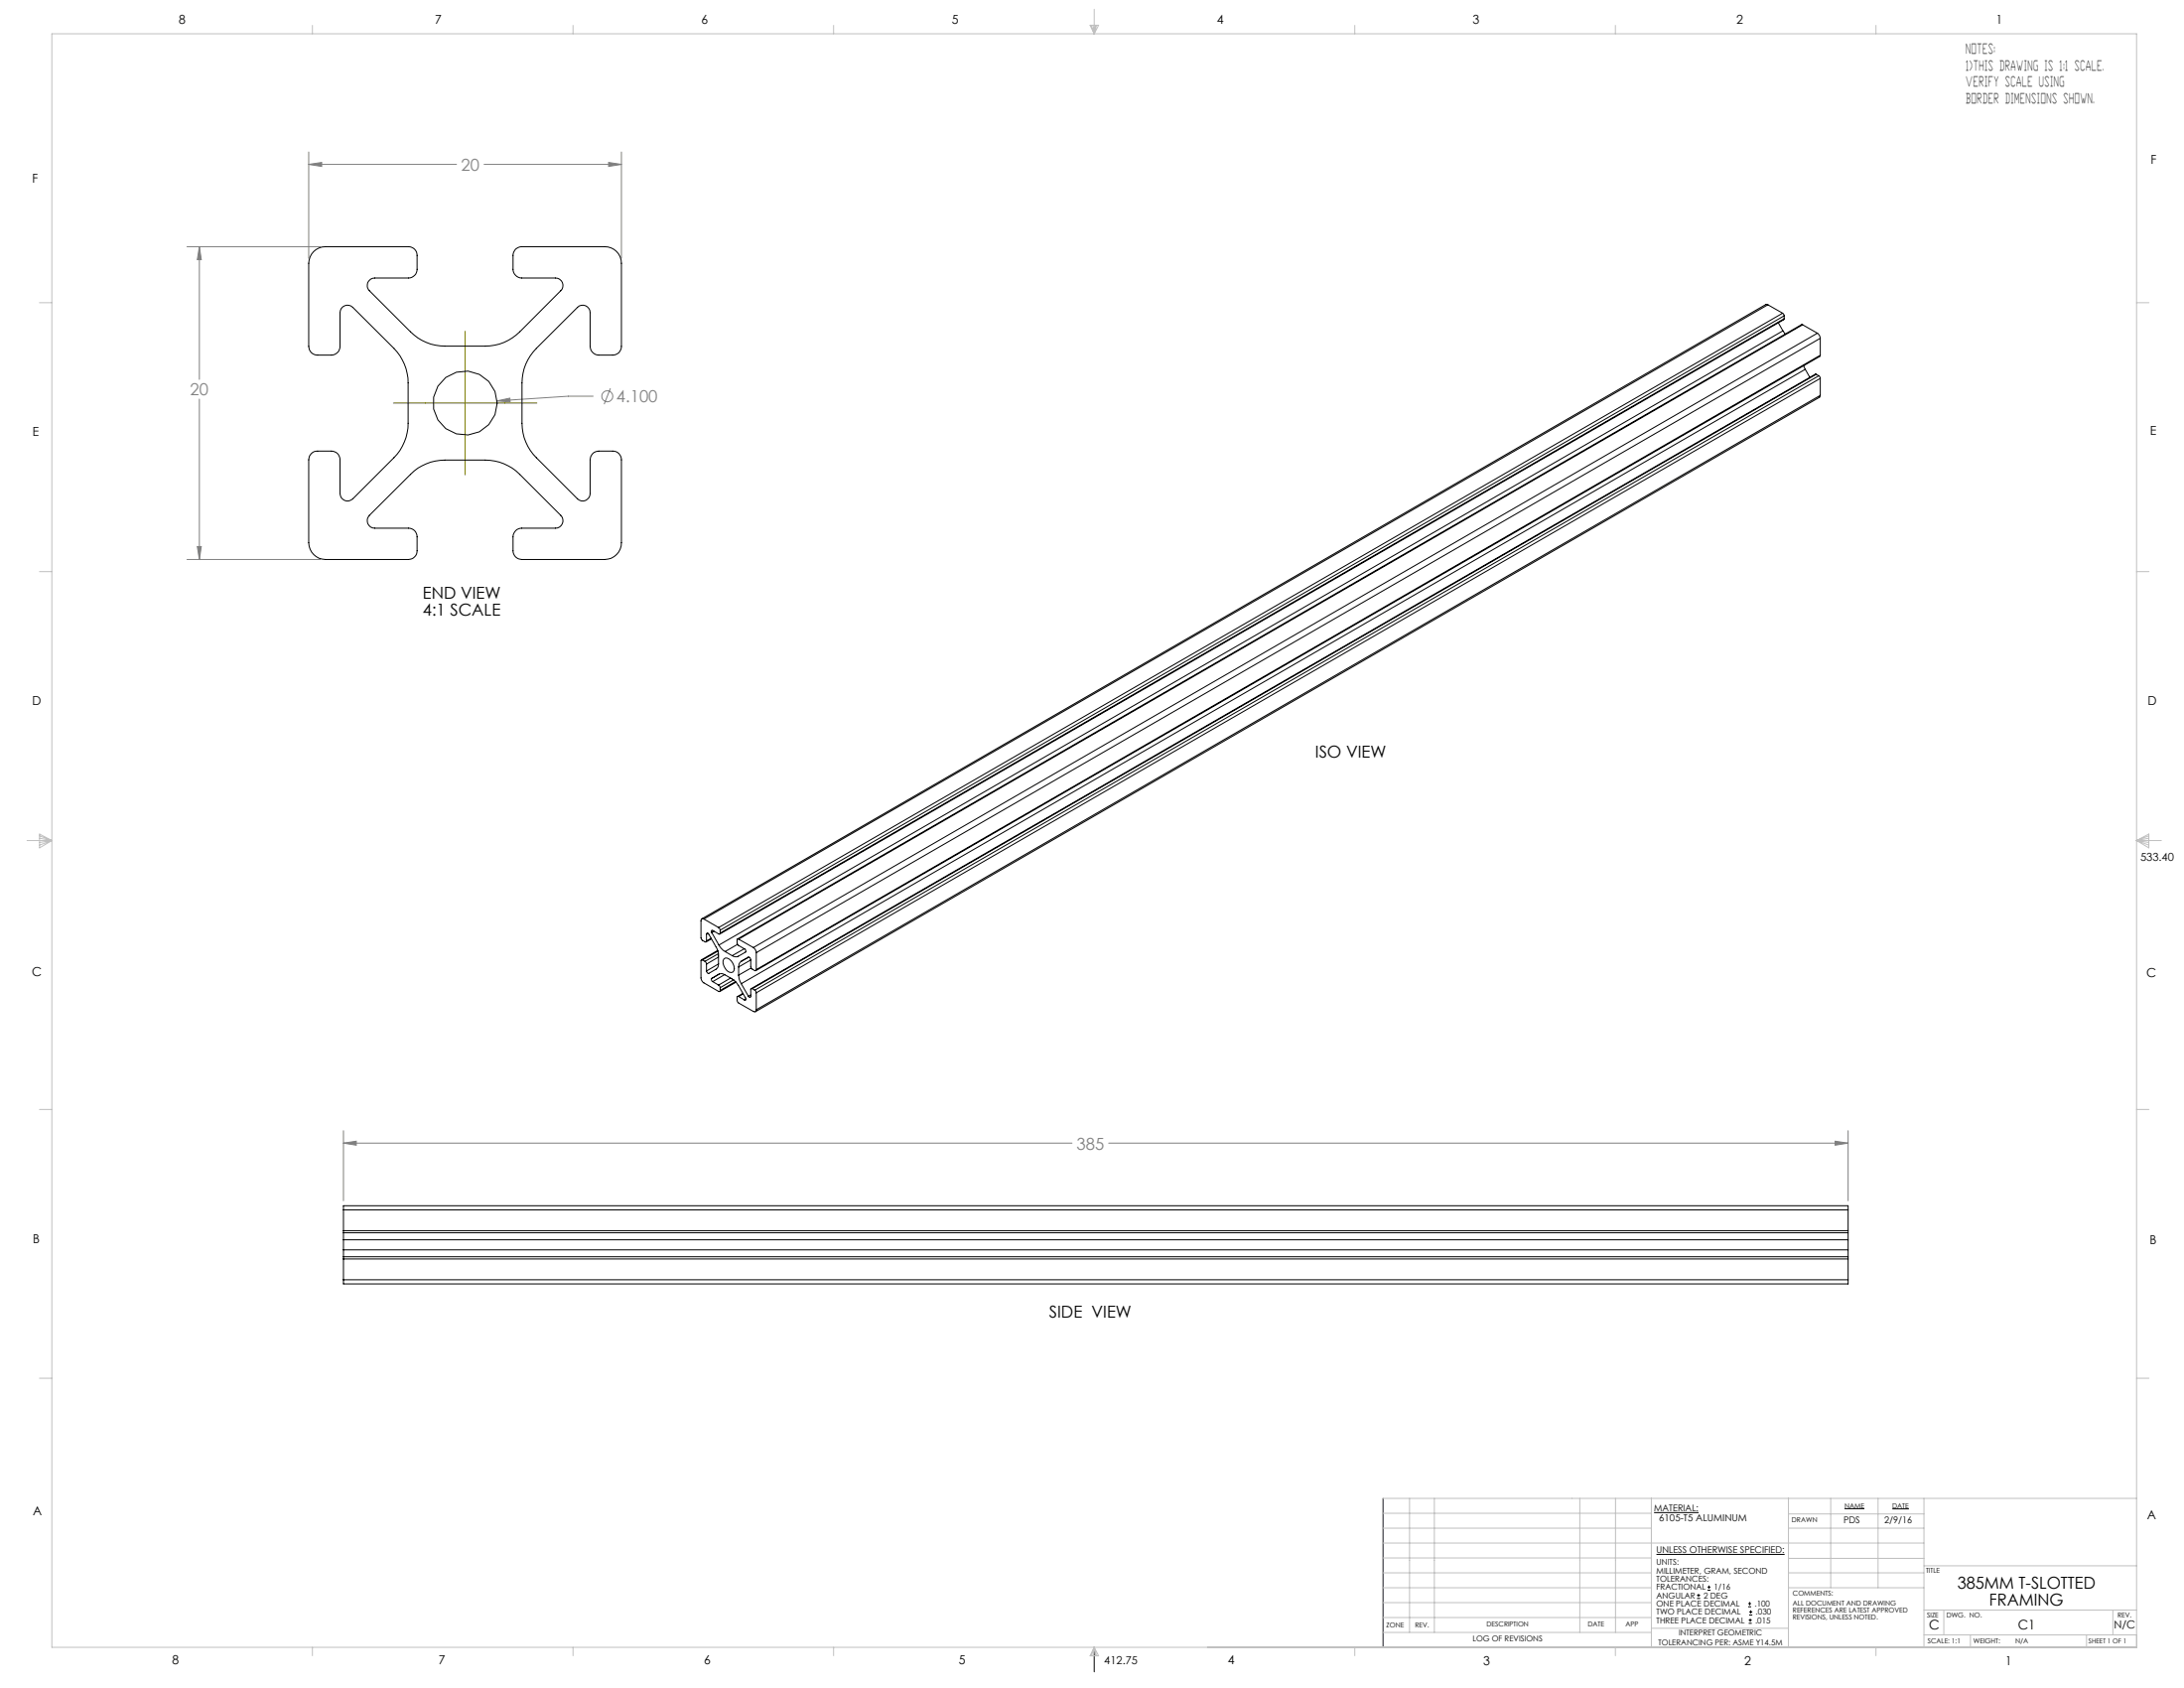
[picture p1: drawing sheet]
<svg xmlns="http://www.w3.org/2000/svg" width="559mm" height="432mm" viewBox="0 0 559 432" stroke-linecap="round" stroke-linejoin="round" font-family="sans-serif">
<g fill="none" stroke="#808080" stroke-width=".25">
<path d="M79 38.9v27.2M159 38.9v27.2M79 42.1l3.3-.5v1zM79 42.1h37.8M123.9 42.1h35.1M155.7 41.6l3.3 .5-3.3 .5zM47.8 63.1h34.2M51 63.1l.5 3.3h-1zM51 63.1v33.9M156.2 99.3l-1.6 4.1M51 102.1v41M127.2 102.6l3.3-.8v1z"/>
<path d="M151.8 101.4h-6.4l-18.2 1.2M50.5 139.8h1l-.5 3.3zM47.8 143.1h34.2M87.9 292.4l3.3-.5v1zM87.9 289.2v18M87.9 292.4h186.4M283.7 292.4h189.2M469.5 291.9l3.4 .5-3.4 .5zM472.9 289.2v18"/>
<circle cx="155.4" cy="101.4" r="1.41"/>
</g>
<g fill="none" stroke="#000" stroke-width=".25">
<path d="M423.2 386.9h11.4M423.8 397.6h32.8M471.9 385.9h5.1M484.2 386h4.2M434.2 408.9h.8M434.2 408.1h.8M434.6 407.7v.8M436.9 406.8h.8M436.9 406h.8M437.3 405.6v.8M447.3 411h.8M447.3 410.2h.8"/>
<path d="M447.4 415.3h.8M447.4 414.4h.8M447.5 413.1h.8M447.5 412.3h.8M447.7 409.8v.8M447.8 414.1v.8M448 411.9v.8M280 421.4v6.3"/>
</g>
<path d="M119 84.7v36.8M100.6 103.1h36.8" fill="none" stroke="#808000" stroke-width=".25"/>
<path d="M353.9 383.3v38.1" fill="none" stroke="#191924" stroke-width=".25"/>
<path d="M533.9 421.4h12.8" fill="none" stroke="#c0c0c0" stroke-width=".25" stroke-dasharray="15.2 1.3 1.3 1.3" stroke-dashoffset="10.7"/>
<path d="M546.7 421.4v-3.2" fill="none" stroke="#c0c0c0" stroke-width=".25" stroke-dasharray="15.2 1.3 1.3 1.3"/>
<g fill="none" stroke="#c0c0c0" stroke-width=".25">
<path d="M13.3 8.6h533.4v412.8h-533.4zM79.9 6.5v2.1M146.6 6.5v2.1M213.3 6.5v2.1M278.9 6.5h2.2l-1.1 2.1zM279.1 6.5l.9 2.1M279.6 6.5l.4 2.1M280 2.4v6.2M280.3 6.5l-.3 2.1M280.6 6.5l-.6 2.1M346.6 6.5v2.1M413.3 6.5v2.1"/>
<path d="M480 6.5v2.1M10.1 77.4h3.2M546.7 77.4h3.1M10.1 146.2h3.2M546.7 146.2h3.1M6.9 215h6.4M10.1 213.4l3.2 1.6-3.2 1.9zM10.1 213.8l3.2 1.2M10.1 214.4l3.2 .6M13.3 215l-3.2 1.2M13.3 215l-3.2 .5M546.7 215h6.3"/>
<path d="M546.7 215l3.1 .5M546.7 215l3.1 1.2M546.7 215l3.1-1.6v3.5zM549.8 214.4l-3.1 .6M549.8 213.8l-3.1 1.2M10.1 283.8h3.2M546.7 283.8h3.1M10.1 352.6h3.2M546.7 352.6h3.1M353.9 383.3h192.8M353.9 390.9h68.6M353.9 394.7h138.4"/>
<path d="M353.9 398.5h68.6M353.9 387.1h68.6M360.6 383.3v34.3M367 383.3v34.3M404.2 383.3v34.3M413.3 383.3v34.3M422.5 383.3v38.1M457.6 383.3v38.1M457.6 387.3h34.7M457.6 390.9h34.7M457.6 398.6h34.7M468.4 383.3v22.9"/>
<path d="M480.5 383.3v22.9M492.3 383.3v38.1M353.9 413.8h68.6M353.9 417.6h68.6M353.9 406.2h68.6M353.9 402.3h68.6M353.9 410h68.6M422.5 416.5h35.1M457.6 406.2h34.7M457.6 402.3h34.7M492.3 418.2h54.4M492.3 411.9h54.4"/>
<path d="M492.3 400.5h54.4M497.3 411.9v6.3M504.2 418.2v3.2M533.9 418.2v3.2M540.6 411.9v6.3M79.9 421.4v2.1M146.6 421.4v2.1M213.3 421.4v2.1M280 421.4l1.1 2.2h-2.2zM280 421.4l.6 2.2M280 421.4l-.9 2.2M280 421.4l-.4 2.2"/>
<path d="M280 421.4l.3 2.2M346.6 421.4v2.1M413.3 421.4v2.1M480 421.4v2.1"/>
</g>
<path d="M79 42.1l3.3-.5v1zM155.7 41.6l3.3 .5-3.3 .5zM51 63.1l.5 3.3h-1zM50.5 139.8h1l-.5 3.3zM127.2 102.6l3.3 .2v-1zM87.9 292.4l3.3-.5v1zM469.5 291.9l3.4 .5-3.4 .5z" fill="#808080"/>
<g fill="none" stroke="#000" stroke-width=".25">
<path d="M80.3 64.3a4.2 4.2 0 0 1 3-1.2h21.2a2.17 2.17 0 0 1 2.2 2.2v3.6a2.23 2.23 0 0 1-2.2 2.2h-8.6a1.89 1.89 0 0 0-1.8 1.2 1.89 1.89 0 0 0 .4 2.1l10.5 10.5a12.5 12.5 0 0 0 8.8 3.6h10.3a12.5 12.5 0 0 0 8.9-3.6l10.5-10.5a1.89 1.89 0 0 0 .4-2.1 1.89 1.89 0 0 0-1.8-1.2h-8.6a2.29 2.29 0 0 1-2.2-2.2v-3.6a2.17 2.17 0 0 1 2.2-2.2h21.3a4.2 4.2 0 0 1 4.2 4.2v21.3a2.17 2.17 0 0 1-2.2 2.2h-3.6a2.29 2.29 0 0 1-2.2-2.2v-8.6a1.89 1.89 0 0 0-1.2-1.8 1.89 1.89 0 0 0-2.1 .4l-10.5 10.5a12.5 12.5 0 0 0-3.6 8.9v10.3a12.5 12.5 0 0 0 3.6 8.8l10.5 10.5a1.89 1.89 0 0 0 2.1 .4 1.89 1.89 0 0 0 1.2-1.8v-8.6a2.23 2.23 0 0 1 2.2-2.2h3.6a2.17 2.17 0 0 1 2.2 2.2v21.3a4.3 4.3 0 0 1-4.2 4.2h-21.3a2.23 2.23 0 0 1-2.2-2.2v-3.6a2.23 2.23 0 0 1 2.2-2.2h8.6a1.92 1.92 0 0 0 1.8-1.2 1.92 1.92 0 0 0-.4-2.1l-10.5-10.4a12.5 12.5 0 0 0-8.9-3.7h-10.3a12.5 12.5 0 0 0-8.8 3.7l-10.5 10.4a1.92 1.92 0 0 0-.4 2.1 1.92 1.92 0 0 0 1.8 1.2h8.6a2.17 2.17 0 0 1 2.2 2.2v3.6a2.23 2.23 0 0 1-2.2 2.2h-21.2a4.3 4.3 0 0 1-4.3-4.2v-21.3a2.23 2.23 0 0 1 2.2-2.2h3.6a2.17 2.17 0 0 1 2.2 2.2v8.6a1.92 1.92 0 0 0 1.2 1.8 1.92 1.92 0 0 0 2.1-.4l10.5-10.5a12.6 12.6 0 0 0 3.6-8.8v-10.3a12.6 12.6 0 0 0-3.6-8.9l-10.5-10.5a1.92 1.92 0 0 0-2.1-.4 1.92 1.92 0 0 0-1.2 1.8v8.6a2.23 2.23 0 0 1-2.2 2.2h-3.6a2.23 2.23 0 0 1-2.2-2.2v-21.3a4.5 4.5 0 0 1 1.3-3zM452.3 78l-.5-.1-272.2 157.2M452.3 78l3.8 2.1M452.3 78l-272.2 157.1M455 82.6l1.2 2M456.1 80.1l.4 .7M456.1 80.1l-272.2 157.2M456.2 84.6l.6 .8M456.2 84.6l-272.3 157.2M456.5 81.5l-.1 .3-272.2 157.1M456.5 80.8l-272.2 157.1M456.5 80.8v.7"/>
<path d="M456.5 81.5l-272.2 157.2M461.2 83.1l-.3-.1-272.2 157.2M461.2 83.1l-272.2 157.1M461.2 83.1l3.8 2.1M461.5 93.6l.4 .9M461.9 94.5l-272.2 157.1M461.9 94.5l1.2 2M464.7 95.7h-.3l-272.2 157.2M464.7 95.7l-272.2 157.2M464.7 95.7l.6 .4M465 85.2l.5 .6 .2 .7M465 85.2l-272.2 157.2"/>
<path d="M465.3 96.1l.4 .7M465.3 96.1l-272.2 157.2M465.7 90.9l-.1 .3-272.2 157.1M465.7 86.5l-272.2 157.2M465.7 86.5v4.4M465.7 96.8v4.3M465.7 90.9l-272.2 157.1M465.7 96.8l-272.2 157.2M465.7 101.1l-.2 .5-272.2 157.2M465.7 101.1l-272.2 157.2M180.1 235.1a.46 .46 0 0 0-.5 0 .46 .46 0 0 0-.2 .4v4.5l.3 .5 .7 .4h.3l.1-.2M180.1 235.1l3.8 2.2"/>
<path d="M180.8 238.9l.2-.2 .4 .3 2.1 3.7 .3 1.4v2.4a1.49 1.49 0 0 1-.6 1.4l-1.9 1.1-.5-.6M180.8 238.9v1.8M181.1 238.7l-.3 .2M182.1 238.5a.29 .29 0 0 1-.1-.3 .29 .29 0 0 1 .4-.2l1.6 1 .3-.3M182.1 238.5l1.8 3.3M182.7 238.2l-.6 .3M183.9 237.3l.4 .6M184.3 237.9v.8M179.7 245.6l-.2-.1-.1 .2v4.6l.2 .6 .4 .5 3.9 2.2h.3l.1-.2M179.7 245.6l.7 .3M180.4 245.9l.4 .7M180.8 246.6v1.8"/>
<path d="M181.9 240l-1.1 .7M182 240.2l-1.3 .7M182.4 251.1l-.3-.3-.1-.5 1.9-1.1a1.54 1.54 0 0 1 1.6 .2l2 1.1 .9 .8 2.4 4.1v.4h-.3M182.4 251.1l1.5 .9M183.6 243.1l-4.1 2.4M183.7 243.3l-4 2.3M183.8 243.9l-3.4 2M183.8 244.8l-3 1.8M183.8 246.6l-3 1.8M183.9 252l.4 .7M183.9 241.8l.6 .7 1 .9M184.3 252.7v.7"/>
<path d="M185.2 245.3a1.25 1.25 0 0 1 1.9 .5 2.35 2.35 0 0 1 .4 2.9 2.26 2.26 0 0 1-2.5-2.3zM185.4 249.3l-3 1.8M185.5 243.4l1.8 1.1M186.9 250.2l-3 1.8M187.7 250.6l-3.4 2.1M188.2 251.1l-3.9 2.3M188.3 251.2l-4.1 2.4M188.7 241.6l-3.2 1.8M189 240.2h-.2l-.2 .2 .1 1.2 1.9 1.2 .3 .6-2 1.2a1.63 1.63 0 0 1-1.6-.1M189 247.4a1.6 1.6 0 0 1 .7-1.5l1.8-1a.54 .54 0 0 1 .6 .6l.1 2.1 1 .7 .3-.3M189 249.4l.2 1.1 .5 1.1M189 254.9l-.4 .2 .2 1.3 4 2.3a.44 .44 0 0 0 .5 .1 .44 .44 0 0 0 .2-.5"/>
<path d="M189 240.2l3.8 2.2M189 247.4v2M189 254.9l1.5 .9M189.7 251.6l1.8 3.2M190.1 254.1l-1.4 .8M190.1 254.2l-1.1 .7M190.4 242.7l-3.1 1.8M190.9 255.6l-.4 .2M192.1 245.6l-3.1 1.8M192.1 254.5l-.6 .3M192.2 247.6l-3.2 1.8M192.5 252.9l-.4 .1v1.9a.3 .3 0 0 1-.3 .3 .3 .3 0 0 1-.3-.4"/>
<path d="M192.5 252.9l.6 .4M192.8 242.4l.5 .6 .2 .7M193.1 253.3l.4 .7M193.5 243.7v4.3M193.5 254v4.3M87.9 314.8v.5M87.9 309.5v-1.1h385v1.1M87.9 315.3v1.8M87.9 319.7v1.8M87.9 309.5v5.3M87.9 317.1v2.6M87.9 315.3h385"/>
<path d="M87.9 314.8h385M87.9 309.5h385M87.9 317.1h385M87.9 319.7h385M472.9 314.8v.5M472.9 315.3v1.8M472.9 319.7v1.8M472.9 309.5v5.3M472.9 317.1v2.6M87.9 321.5v.6M87.9 327.4v1h385v-1M87.9 327.4h385"/>
<path d="M87.9 322.1v5.3M87.9 322.1h385M87.9 321.5h385M472.9 321.5v.6M472.9 322.1v5.3"/>
<circle cx="119" cy="103.1" r="8.2"/>
</g>
<g font-size="4.2" fill="#808080">
<text x="118" y="43.6">20</text>
<text x="48.7" y="101.2">20</text>
<text x="157.7" y="102.9">4.100</text>
<text x="275.5" y="294">385</text>
</g>
<g font-size="4.2">
<text x="108.1" y="153.2">END VIEW</text>
<text x="108.1" y="157.4">4:1 SCALE</text>
<text x="336.5" y="193.7">ISO VIEW</text>
<text x="268.5" y="337.1">SIDE VIEW</text>
<text x="500.8" y="406.5">385MM T-SLOTTED</text>
<text x="509" y="410.7">FRAMING</text>
</g>
<g font-size="3.5">
<text x="503.1" y="13.8">NOTES:</text>
<text x="503.1" y="18">1)THIS DRAWING IS 1:1 SCALE.</text>
<text x="503.1" y="22.2">VERIFY SCALE USING</text>
<text x="503.1" y="26.4">BORDER DIMENSIONS SHOWN.</text>
</g>
<g font-size="3.4">
<text x="493.6" y="416.9">C</text>
<text x="516.3" y="416.9">C1</text>
</g>
<g font-size="3.2">
<text x="45.7" y="6.1">8</text>
<text x="111.3" y="6.1">7</text>
<text x="179.5" y="6.1">6</text>
<text x="243.5" y="6.1">5</text>
<text x="311.3" y="6">4</text>
<text x="376.8" y="6.1">3</text>
<text x="444.3" y="6.1">2</text>
<text x="510.7" y="6">1</text>
<text x="550.3" y="41.8">F</text>
<text x="8.2" y="46.6">F</text>
<text x="8.4" y="111.5">E</text>
<text x="550.1" y="111.2">E</text>
<text x="8.2" y="180.2">D</text>
<text x="549.6" y="180.4">D</text>
<text x="8.2" y="249.7">C</text>
<text x="549.2" y="249.9">C</text>
<text x="8.4" y="318">B</text>
<text x="550" y="318.2">B</text>
<text x="8.4" y="387.6">A</text>
<text x="549.4" y="388.7">A</text>
<text x="44.1" y="425.8">8</text>
<text x="112.2" y="425.8">7</text>
<text x="180.2" y="425.8">6</text>
<text x="245.3" y="425.7">5</text>
<text x="314.1" y="425.7">4</text>
<text x="379.5" y="425.8">3</text>
<text x="446.4" y="425.8">2</text>
<text x="513.1" y="425.8">1</text>
</g>
<g font-size="2.8">
<text x="547.6" y="220.2">533.40</text>
<text x="540.9" y="416.6">N/C</text>
<text x="282.5" y="425.7">412.75</text>
</g>
<text font-size="2.5" x="424.5" y="389.2">6105-T5 ALUMINUM</text>
<g font-size="2.4">
<text x="423.2" y="386.7">MATERIAL:</text>
<text x="471.7" y="389.7">PDS</text>
<text x="482.2" y="389.7">2/9/16</text>
<text x="423.8" y="397.4">UNLESS OTHERWISE SPECIFIED:</text>
</g>
<g font-size="2.1">
<text x="423.8" y="400.4">UNITS:</text>
<text x="423.8" y="402.5">MILLIMETER, GRAM, SECOND</text>
<text x="423.8" y="404.7">TOLERANCES:</text>
<text x="423.8" y="406.8">FRACTIONAL</text>
<text x="438.5" y="406.8">1/16</text>
<text x="423.8" y="413.1">TWO PLACE DECIMAL</text>
<text x="423.8" y="411">ONE PLACE DECIMAL</text>
<text x="423.8" y="408.9">ANGULAR</text>
<text x="435.9" y="408.9">2 DEG</text>
<text x="448.9" y="411">.100</text>
<text x="449.2" y="413.1">.030</text>
<text x="423.8" y="415.2">THREE PLACE DECIMAL</text>
<text x="449.1" y="415.2">.015</text>
</g>
<g font-size="2">
<text x="376.8" y="420">LOG OF REVISIONS</text>
<text x="429.5" y="418.4">INTERPRET GEOMETRIC</text>
<text x="424.3" y="420.9">TOLERANCING PER: ASME Y14.5M</text>
</g>
<g font-size="1.8">
<text x="458.4" y="389.5">DRAWN</text>
<text x="471.9" y="385.7">NAME</text>
<text x="484.2" y="385.8">DATE</text>
<text x="492.8" y="402.2">TITLE</text>
<text x="458.7" y="408.2">COMMENTS:</text>
<text x="458.7" y="410.7">ALL DOCUMENT AND DRAWING</text>
<text x="458.7" y="412.5">REFERENCES ARE LATEST APPROVED</text>
<text x="493.1" y="413.7">SIZE</text>
<text x="498" y="413.8">DWG. NO.</text>
<text x="541.8" y="413.7">REV.</text>
<text x="354.8" y="416.3">ZONE</text>
<text x="362" y="416.2">REV.</text>
<text x="380.4" y="416.2">DESCRIPTION</text>
<text x="406.3" y="416.2">DATE</text>
<text x="415.9" y="416">APP</text>
<text x="458.7" y="414.2">REVISIONS, UNLESS NOTED.</text>
<text x="493.2" y="420.5">SCALE: 1:1</text>
<text x="504.9" y="420.5">WEIGHT:</text>
<text x="515.6" y="420.5">N/A</text>
</g>
<text font-size="1.7" x="534.4" y="420.3">SHEET 1 OF 1</text>
</svg>
